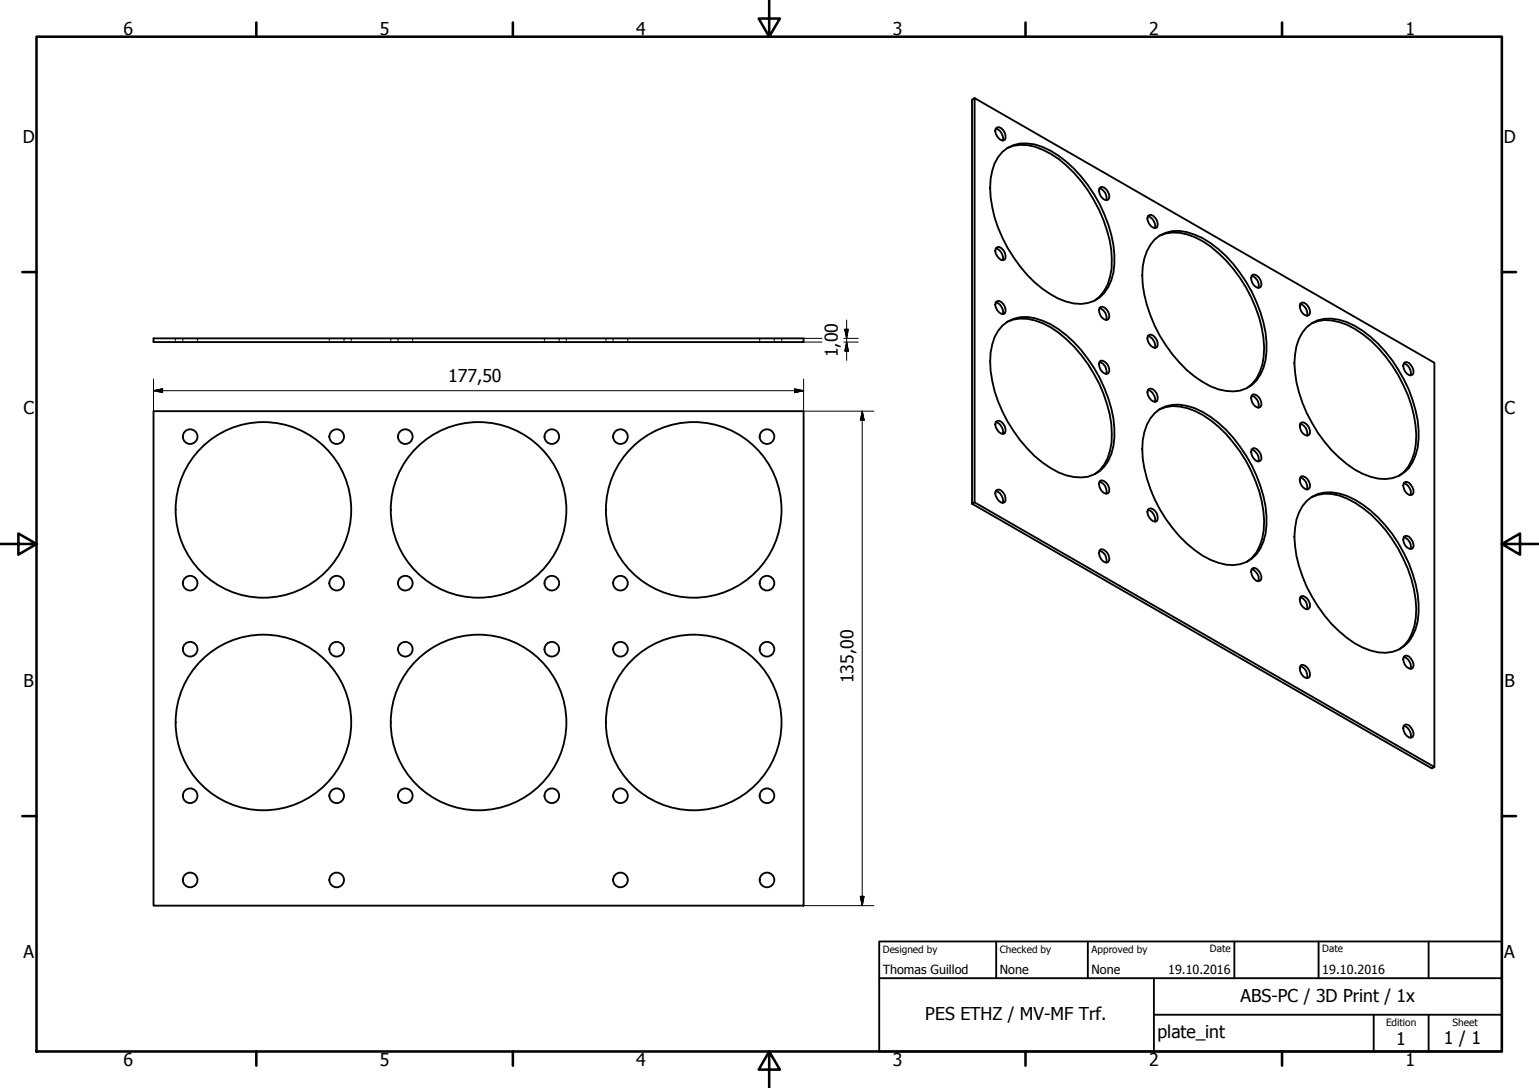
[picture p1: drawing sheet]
<svg xmlns="http://www.w3.org/2000/svg" width="420mm" height="297mm" viewBox="0 0 420 297" stroke-linecap="round" stroke-linejoin="round" font-family="sans-serif">
<!-- layer: Visible (ISO) -->
<g fill="none" stroke="#000" stroke-width=".51">
<path d="M266.1 26.8l-.7 .4v110.3l.7-.4v-110.3l125.5 72.2v110.4l-.7 .4-125.5-72.3M271.8 35.1a2.82 2.82 0 0 1 1.9 3.3M272.2 34.8a2.1 2.1 0 0 1 2.3 2.2l-.2 1.1a1.46 1.46 0 0 1-2.1-.9 1.64 1.64 0 0 1 0-2.4zM273.7 41.5a9.8 9.8 0 0 1 10.9-1.4 33.6 33.6 0 0 1 16.9 18.4 28.4 28.4 0 0 1 2.5 15.9 9.5 9.5 0 0 1-8.9 8.6 19.3 19.3 0 0 1-12.7-5.9 38 38 0 0 1-12.1-25.8 14.1 14.1 0 0 1 3.4-9.8zM275 40.4a11 11 0 0 1 9.7 .5 31.9 31.9 0 0 1 13.9 13.6 34 34 0 0 1 4.9 18.9 11.6 11.6 0 0 1-4.6 8.6M300.2 51.4a2.68 2.68 0 0 1 1.8 3.3M300.2 51.4l.3-.3a2.35 2.35 0 0 1 2.1 3.4 1.58 1.58 0 0 1-2.1-1l-.5-1.5zM313.4 59a2.8 2.8 0 0 1 1.9 3.3M313.4 59l.4-.3a2.1 2.1 0 0 1 2.2 2.2l-.2 1.2a1.58 1.58 0 0 1-2-1l-.4-.7zM271.8 67.8a2.8 2.8 0 0 1 1.9 3.2M272.2 67.5a2.1 2.1 0 0 1 2.3 2.2l-.2 1.2a1.46 1.46 0 0 1-2.1-1 1.64 1.64 0 0 1 0-2.4zM315.2 65.4a9.8 9.8 0 0 1 10.9-1.3 30.2 30.2 0 0 1 14.1 12.9 32.3 32.3 0 0 1 5.3 21.3 9.4 9.4 0 0 1-8.8 8.6 18.8 18.8 0 0 1-12.7-5.9 38 38 0 0 1-12.2-25.8 14.1 14.1 0 0 1 3.4-9.8z"/>
<path d="M316.5 64.4a12.6 12.6 0 0 1 11.9 1.5 37.8 37.8 0 0 1 16.7 29 12.7 12.7 0 0 1-4.7 11.1M341.7 75.4a2.61 2.61 0 0 1 1.8 3.2M342 75a2.43 2.43 0 0 1 2.1 3.4 1.58 1.58 0 0 1-2.1-.9 1.88 1.88 0 0 1 0-2.5zM41.9 92.4h177.5v1h-177.5zM271.8 82.5a2.8 2.8 0 0 1 1.9 3.3M271.8 82.5l.4-.3a2.1 2.1 0 0 1 2.3 2.2l-.2 1.2a1.58 1.58 0 0 1-2.1-1l-.5-1.4zM273.7 88.9a9.8 9.8 0 0 1 10.9-1.3 30.2 30.2 0 0 1 14.1 12.9 32.3 32.3 0 0 1 5.3 21.3 9.4 9.4 0 0 1-8.9 8.6 18.8 18.8 0 0 1-12.7-5.9 38 38 0 0 1-12.1-25.8 14.1 14.1 0 0 1 3.4-9.8zM275 87.9a12.6 12.6 0 0 1 11.9 1.5 38.2 38.2 0 0 1 16.5 26.4 16.9 16.9 0 0 1-2 11.1l-1.1 1.4-1.4 1.2M300.2 84.1a2.68 2.68 0 0 1 1.8 3.3M300.2 84.1l.3-.3a2.35 2.35 0 0 1 2.1 3.4 1.58 1.58 0 0 1-2.1-1l-.5-1.5zM300.2 98.9a2.61 2.61 0 0 1 1.8 3.2M300.5 98.5a2.43 2.43 0 0 1 2.1 3.4 1.58 1.58 0 0 1-2.1-.9 1.88 1.88 0 0 1 0-2.5z"/>
<path d="M313.4 91.7a2.8 2.8 0 0 1 1.9 3.3M313.4 91.7l.4-.3a2.1 2.1 0 0 1 2.2 2.2l-.2 1.2a1.58 1.58 0 0 1-2-1l-.4-.7zM355 83a2.68 2.68 0 0 1 1.8 3.2M355.3 82.7a2.35 2.35 0 0 1 2.1 3.3 1.58 1.58 0 0 1-2.1-.9 1.77 1.77 0 0 1 0-2.4zM356.7 89.3a9.9 9.9 0 0 1 11-1.4 32.9 32.9 0 0 1 15.6 15.7 31.5 31.5 0 0 1 3.7 18.6 10.4 10.4 0 0 1-5.2 7.8 11.1 11.1 0 0 1-9.8-.7 34.5 34.5 0 0 1-15.3-16.5 30.5 30.5 0 0 1-3.1-16.1 11.9 11.9 0 0 1 3.1-7.4zM358.1 88.3a9.6 9.6 0 0 1 7.5-.4 28.2 28.2 0 0 1 14.4 11.8 34.1 34.1 0 0 1 6.5 21.6 12.1 12.1 0 0 1-4.5 8.6M383.2 99.2a2.68 2.68 0 0 1 1.9 3.3M383.5 98.9a1.85 1.85 0 0 1 2.1 1.5l.3 .7v.7l-.3 .5a1.48 1.48 0 0 1-2.1-1 1.81 1.81 0 0 1 0-2.4zM41.9 112.3h177.5v135h-177.5zM271.8 115.2a2.8 2.8 0 0 1 1.9 3.3M271.8 115.2l.4-.3a2.1 2.1 0 0 1 2.3 2.2l-.2 1.2a1.58 1.58 0 0 1-2.1-1l-.5-1.4zM313.4 106.5a2.8 2.8 0 0 1 1.9 3.2"/>
<path d="M313.4 106.5l.4-.3a2.35 2.35 0 0 1 2 3.3 1.58 1.58 0 0 1-2-.9l-.4-.8zM315.2 112.8a9.9 9.9 0 0 1 10.9-1.4 30.9 30.9 0 0 1 14.1 13 32.3 32.3 0 0 1 5.3 21.3 9.5 9.5 0 0 1-7 8.3 15.6 15.6 0 0 1-12.4-3.8 37.8 37.8 0 0 1-14.3-27.6 14.1 14.1 0 0 1 3.4-9.8zM316.5 111.8a12.6 12.6 0 0 1 11.9 1.5 37.5 37.5 0 0 1 16.7 29 12.7 12.7 0 0 1-4.7 11.1M341.7 108.1a2.61 2.61 0 0 1 1.8 3.2M342 107.7a2.43 2.43 0 0 1 2.1 3.4 1.58 1.58 0 0 1-2.1-.9 1.88 1.88 0 0 1 0-2.5zM355 115.7a2.68 2.68 0 0 1 1.8 3.2M355 115.7l.3-.3a2.35 2.35 0 0 1 2.1 3.3 1.58 1.58 0 0 1-2.1-.9l-.5-1.5zM266.1 137.1l125.5 72.3M271.8 134a2.8 2.8 0 0 1 1.9 3.3M271.8 134l.4-.3a2.1 2.1 0 0 1 2.3 2.2l-.2 1.2a1.46 1.46 0 0 1-2.1-1l-.5-1.4zM300.2 131.6a2.61 2.61 0 0 1 1.8 3.2M300.5 131.2a2.43 2.43 0 0 1 2.1 3.4 1.58 1.58 0 0 1-2.1-.9 1.88 1.88 0 0 1 0-2.5z"/>
<path d="M313.4 139.2a2.8 2.8 0 0 1 1.9 3.2M313.4 139.2l.4-.3a2.35 2.35 0 0 1 2 3.3 1.58 1.58 0 0 1-2-.9l-.4-.8zM341.7 122.7a2.68 2.68 0 0 1 1.8 3.3M342 122.4a2.18 2.18 0 0 1 2.4 2.2v.7l-.3 .5a1.46 1.46 0 0 1-2.1-1 1.81 1.81 0 0 1 0-2.4zM355 130.4a2.61 2.61 0 0 1 1.8 3.3M355.3 130a2.4 2.4 0 0 1 2.1 3.4 1.48 1.48 0 0 1-2.1-.9 1.88 1.88 0 0 1 0-2.5zM356.7 136.8a9.9 9.9 0 0 1 11-1.4 32.9 32.9 0 0 1 15.6 15.7 31.2 31.2 0 0 1 3.7 18.6 9.5 9.5 0 0 1-6.9 8.3 15.6 15.6 0 0 1-12.4-3.9 38.4 38.4 0 0 1-14.3-27.6 13.9 13.9 0 0 1 3.3-9.7zM358.1 135.7a10.6 10.6 0 0 1 9.7 .4 36 36 0 0 1 17.5 22 22.3 22.3 0 0 1 .1 14.9l-.8 1.7-1.2 1.4-1.4 1.2M383.2 131.9a2.68 2.68 0 0 1 1.9 3.3M383.5 131.6a1.85 1.85 0 0 1 2.1 1.5l.3 .7v.7l-.3 .5a1.48 1.48 0 0 1-2.1-1 1.81 1.81 0 0 1 0-2.4zM300.2 150.4a2.61 2.61 0 0 1 1.8 3.2M300.5 150a2.43 2.43 0 0 1 2.1 3.4 1.58 1.58 0 0 1-2.1-1 1.88 1.88 0 0 1 0-2.4z"/>
<path d="M341.7 155.4a2.68 2.68 0 0 1 1.8 3.3M342 155.1a2.18 2.18 0 0 1 2.4 2.2v.7l-.3 .5a1.46 1.46 0 0 1-2.1-1 1.81 1.81 0 0 1 0-2.4zM383.2 146.7a2.68 2.68 0 0 1 1.9 3.2M383.5 146.4a1.85 1.85 0 0 1 2.1 1.4l.3 .8v.6l-.3 .5a1.82 1.82 0 0 1-2.4-1.7l-.1-.7 .1-.6zM355 163.1a2.61 2.61 0 0 1 1.8 3.3M355.3 162.7a2.4 2.4 0 0 1 2.1 3.4 1.48 1.48 0 0 1-2.1-.9 1.88 1.88 0 0 1 0-2.5zM383.2 179.4a2.68 2.68 0 0 1 1.9 3.2M383.5 179.1a1.85 1.85 0 0 1 2.1 1.4l.3 .8v.6l-.3 .5a1.82 1.82 0 0 1-2.4-1.7l-.1-.7 .1-.6zM355 181.9a2.61 2.61 0 0 1 1.8 3.3M355.3 181.5a2.43 2.43 0 0 1 2.1 3.5 1.58 1.58 0 0 1-2.1-1 1.88 1.88 0 0 1 0-2.5zM383.2 198.2a2.68 2.68 0 0 1 1.9 3.2M383.5 197.9a1.85 1.85 0 0 1 2.1 1.4l.3 .8v.6l-.3 .5a1.48 1.48 0 0 1-2.1-.9 1.81 1.81 0 0 1 0-2.4z"/>
<circle cx="51.9" cy="119.2" r="2"/>
<circle cx="91.9" cy="119.2" r="2"/>
<circle cx="110.6" cy="119.2" r="2"/>
<circle cx="150.7" cy="119.2" r="2"/>
<circle cx="169.4" cy="119.2" r="2"/>
<circle cx="209.4" cy="119.2" r="2"/>
<circle cx="71.9" cy="139.2" r="24"/>
<circle cx="130.7" cy="139.2" r="24"/>
<circle cx="189.4" cy="139.2" r="24"/>
<circle cx="51.9" cy="159.2" r="2"/>
<circle cx="91.9" cy="159.2" r="2"/>
<circle cx="110.6" cy="159.2" r="2"/>
<circle cx="150.7" cy="159.2" r="2"/>
<circle cx="169.4" cy="159.2" r="2"/>
<circle cx="209.4" cy="159.2" r="2"/>
<circle cx="51.9" cy="177.2" r="2"/>
<circle cx="91.9" cy="177.2" r="2"/>
<circle cx="110.6" cy="177.2" r="2"/>
<circle cx="150.7" cy="177.2" r="2"/>
<circle cx="169.4" cy="177.2" r="2"/>
<circle cx="209.4" cy="177.2" r="2"/>
<circle cx="71.9" cy="197.2" r="24"/>
<circle cx="130.7" cy="197.2" r="24"/>
<circle cx="189.4" cy="197.2" r="24"/>
<circle cx="51.9" cy="217.3" r="2"/>
<circle cx="91.9" cy="217.3" r="2"/>
<circle cx="110.6" cy="217.3" r="2"/>
<circle cx="150.7" cy="217.3" r="2"/>
<circle cx="169.4" cy="217.3" r="2"/>
<circle cx="209.4" cy="217.3" r="2"/>
<circle cx="51.9" cy="240.2" r="2"/>
<circle cx="91.9" cy="240.2" r="2"/>
<circle cx="169.4" cy="240.2" r="2"/>
<circle cx="209.4" cy="240.2" r="2"/>
</g>
<!-- layer: Hidden (ISO) -->
<g fill="none" stroke="#000" stroke-width=".38">
<path d="M47.9 92.4v.3M47.9 93.1v.3M49.9 92.4v.3M49.9 93.1v.3M53.9 92.4v.3M53.9 93.1v.3M89.9 92.4v.3M89.9 93.1v.3M93.9 92.4v.3M93.9 93.1v.3M95.9 92.4v.3M95.9 93.1v.3"/>
<path d="M106.7 92.4v.3M106.7 93.1v.3M108.6 92.4v.3M108.6 93.1v.3M112.6 92.4v.3M112.6 93.1v.3M148.7 92.4v.3M148.7 93.1v.3M152.7 92.4v.3M152.7 93.1v.3M154.6 92.4v.3M154.6 93.1v.3"/>
<path d="M165.4 92.4v.3M165.4 93.1v.3M167.4 92.4v.3M167.4 93.1v.3M171.4 92.4v.3M171.4 93.1v.3M207.4 92.4v.3M207.4 93.1v.3M211.4 92.4v.3M211.4 93.1v.3M213.4 92.4v.3M213.4 93.1v.3"/>
</g>
<!-- layer: Border (ISO) -->
<g fill="none" stroke="#000" stroke-width=".7">
<path d="M10 10h400v277.1h-400zM70 6.1v3.9M140 6.1v3.9M210 0v10l-2.9-4.9h5.8l-2.9 4.9M280 6.1v3.9M350 6.1v3.9M6.1 74.3h3.9M410 74.3h3.9M0 148.5h10l-5-2.8v5.7l5-2.9M410 148.5l5 2.9v-5.7l-5 2.8h10M6.1 222.8h3.9M410 222.8h3.9"/>
<path d="M70 287.1v3.8M140 287.1v3.8M210 287.1l2.9 4.9h-5.8l2.9-4.9v9.9M280 287.1v3.8M350 287.1v3.8"/>
</g>
<!-- layer: Title (ISO) -->
<path d="M240 257h170v30.1h-170zM272 257v10.1M297 257v10.1M337 257v10.1M360 257v10.1M390 257v10.1M240 267.1h170M315 277h95M315 267.1v20M375 277v10.1M390 277v10.1" fill="none" stroke="#000" stroke-width=".51"/>
<!-- layer: Dimension (ISO) -->
<g fill="none" stroke="#000" stroke-width=".27">
<path d="M219.4 92.4h5M219.4 93.4h5M230.4 92.4h3.9M230.4 93.4h3.9M230.6 89.9h1l-.5 2.5zM231.1 93.4l.5 2.5h-1zM231.1 87.4v11M41.9 106.7l2.5-.5v1zM41.9 106.7h177.5M41.9 103.5v8.8M216.9 106.2l2.5 .5-2.5 .5zM219.4 103.5v8.8h19.2"/>
<path d="M235.4 112.3l.5 2.4h-1zM235.4 112.3v135M219.4 247.3h19.2M234.9 244.7h1l-.5 2.6z"/>
</g>
<path d="M230.6 89.9l.5 2.5zM230.6 89.9h1l-.5 2.5zM231.1 93.4l.5 2.5zM231.1 93.4l.5 2.5h-1zM41.9 106.7l2.5-.5zM41.9 106.7l2.5-.5v1zM216.9 107.2l2.5-.5zM216.9 106.2l2.5 .5-2.5 .5zM235.4 112.3l.5 2.4zM235.4 112.3l.5 2.4h-1zM234.9 244.7l.5 2.6zM234.9 244.7h1l-.5 2.6z" fill="#000" stroke="#000" stroke-width=".27"/>
<g font-size="4.8">
<text x="33.7" y="9.6">6</text>
<text x="103.7" y="9.6">5</text>
<text x="173.7" y="9.6">4</text>
<text x="243.7" y="9.6">3</text>
<text x="313.7" y="9.6">2</text>
<text x="383.7" y="9.6">1</text>
<text x="6.2" y="38.9">D</text>
<text x="410.5" y="38.9">D</text>
<text x="228.7" y="97.5" transform="rotate(-90 228.7 97.5)">1,00</text>
<text x="122.4" y="104.3">177,50</text>
<text x="6.4" y="113.1">C</text>
<text x="410.7" y="113.1">C</text>
<text x="6.4" y="187.4">B</text>
<text x="233" y="186.5" transform="rotate(-90 233 186.5)">135,00</text>
<text x="410.7" y="187.4">B</text>
<text x="6.4" y="261.7">A</text>
<text x="410.7" y="261.7">A</text>
<text x="338.7" y="273.5">ABS-PC / 3D Print / 1x</text>
<text x="252.6" y="278.6">PES ETHZ / MV-MF Trf.</text>
<text x="316" y="283.4">plate_int</text>
<text x="381.2" y="285.3">1</text>
<text x="394.2" y="285">1 / 1</text>
<text x="33.7" y="290.9">6</text>
<text x="103.7" y="290.9">5</text>
<text x="173.7" y="290.9">4</text>
<text x="243.7" y="290.9">3</text>
<text x="313.7" y="290.9">2</text>
<text x="383.7" y="290.9">1</text>
</g>
<g font-size="3.4">
<text x="241" y="266">Thomas Guillod</text>
<text x="273" y="266">None</text>
<text x="298" y="266">None</text>
<text x="318.9" y="266">19.10.2016</text>
<text x="361" y="266">19.10.2016</text>
</g>
<g font-size="2.7">
<text x="241" y="260.1">Designed by</text>
<text x="273" y="260.1">Checked by</text>
<text x="298" y="260.1">Approved by</text>
<text x="330.3" y="260">Date</text>
<text x="361" y="260">Date</text>
<text x="378.4" y="280.1">Edition</text>
<text x="396.6" y="280.1">Sheet</text>
</g>
</svg>
